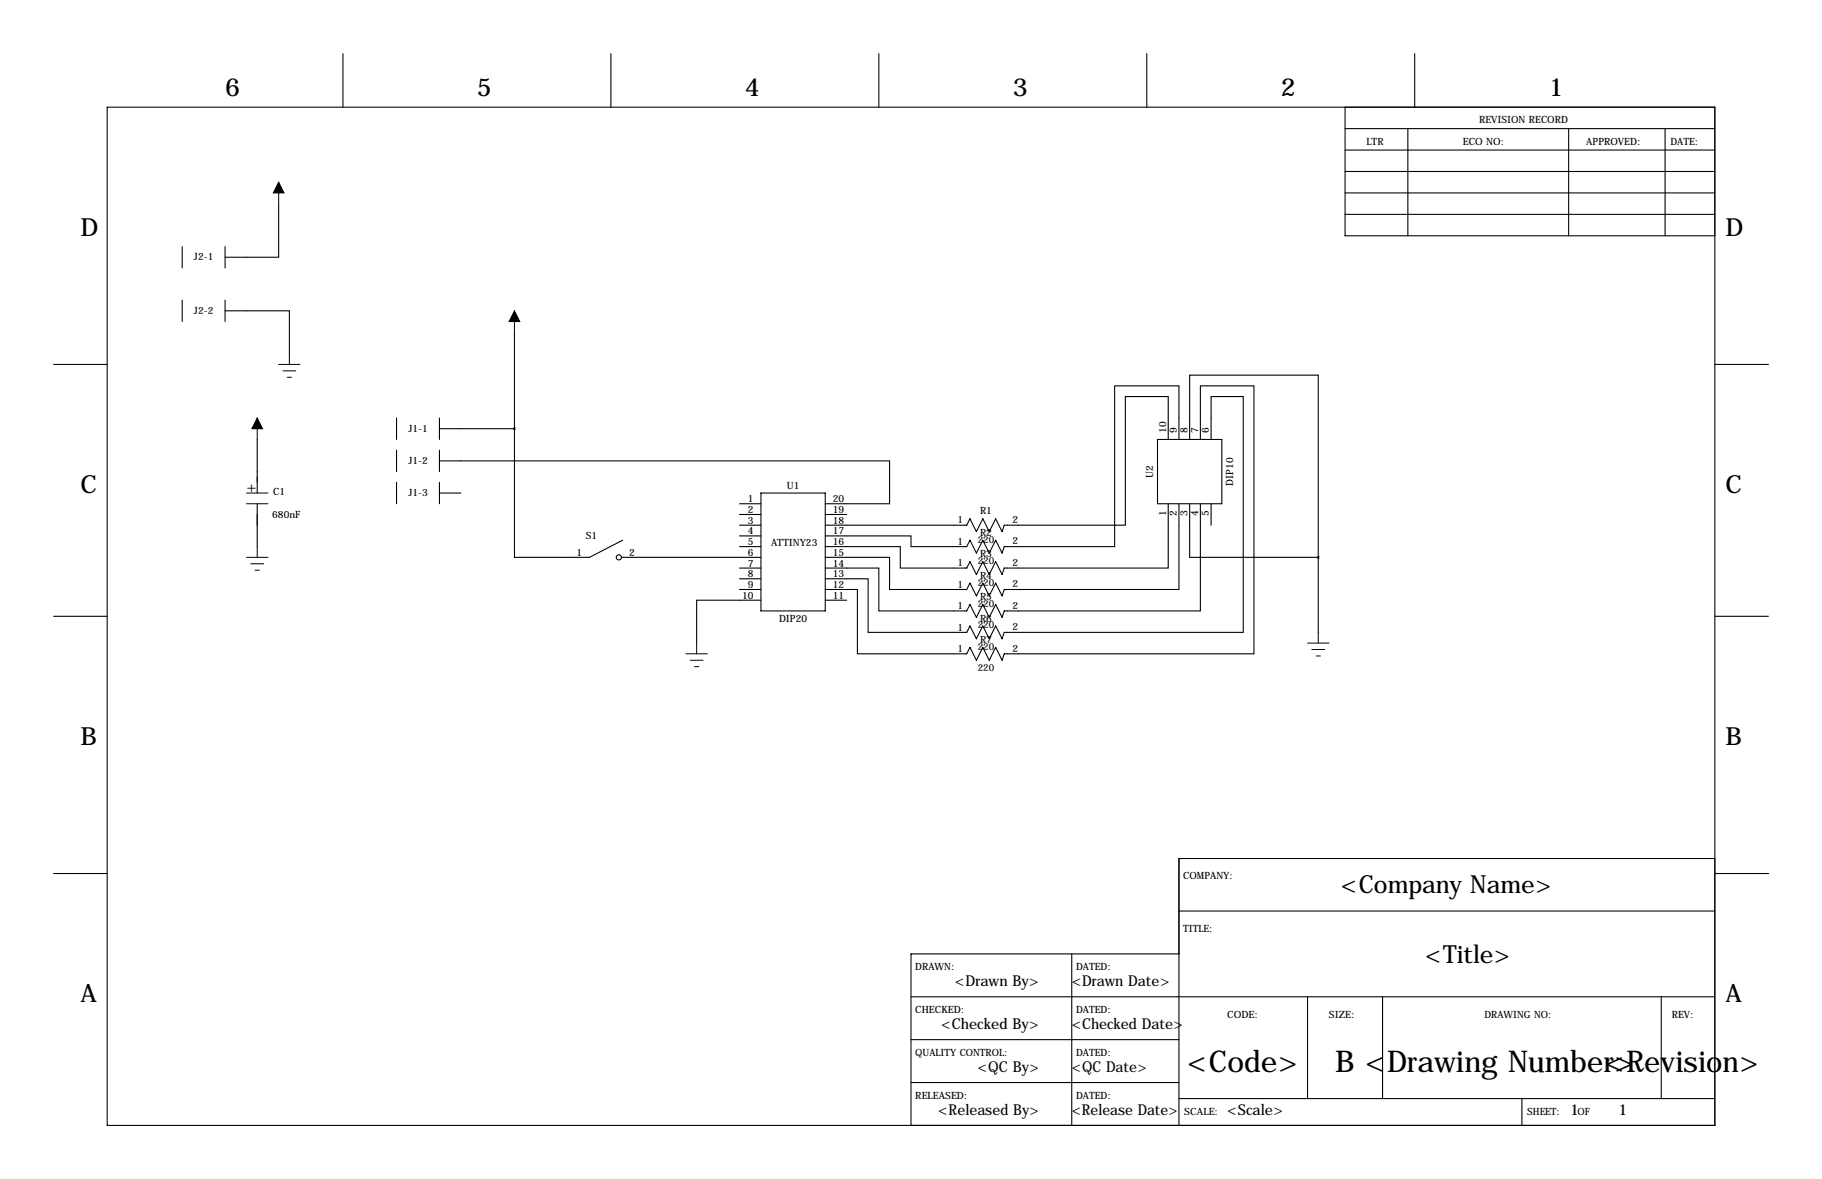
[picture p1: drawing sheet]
<svg xmlns="http://www.w3.org/2000/svg" width="432mm" height="279mm" viewBox="0 0 432 279" stroke-linecap="round" stroke-linejoin="round" font-family="sans-serif">
<g fill="none" stroke="#000" stroke-width=".25">
<path d="M81.3 12.7v12.7M144.8 12.7v12.7M208.3 12.7v12.7M271.8 12.7v12.7M335.3 12.7v12.7M25.4 25.4h381v241.3h-381zM318.8 30.5h87.6M318.8 35.6h87.6M318.8 25.4v30.5h87.6M333.7 30.5v25.4M371.8 30.5v25.4M394.6 30.5v25.4"/>
<path d="M43.2 58.4v5.1M53.3 58.4v5.1M66 48.3v12.7h-12.7M318.8 45.7h87.6M318.8 50.8h87.6M318.8 40.6h87.6M43.2 71.1v5.1M53.3 73.7h15.3v10.1M53.3 71.1v5.1M121.9 78.7v22.9M12.7 86.4h12.7M94 99.1v5"/>
<path d="M104.1 99.1v5M406.4 86.4h12.7M61 104.1v12.7M61 119.4v10.1M94 106.7v5.1M94 114.3v5.1M104.1 109.2h106.7v10.2h-15.2M104.1 116.8h5.1M104.1 106.7v5.1M104.1 114.3v5.1M104.1 101.6h17.8M121.9 101.6v30.5h17.8l7.9-4.1"/>
<path d="M175.3 119.4h5M180.3 116.8h15.3v28h-15.3zM274.3 104.1h15.3v15.3h-15.3zM276.9 119.4v15.2h-38.9l-.5 1.5-1.5-3-1.6 3-1.5-3-1.5 3-1.5-3-.8 1.5h-15.7v-5.1h-17.8M276.9 104.1v-10.1h-10.2v30.5h-28.7l-.5 1.5-1.5-3.1-1.6 3.1-1.5-3.1-1.5 3.1-1.5-3.1-.8 1.6h-33.5M279.4 104.1v-12.7h-15.2v38.1h-26.2l-.5 1.6-1.5-3.1-1.6 3.1-1.5-3.1-1.5 3.1-1.5-3.1-.8 1.5h-13.2v-2.5h-20.3M279.4 119.4v20.3h-41.4l-.5 1.5-1.5-3-1.6 3-1.5-3-1.5 3-1.5-3-.8 1.5h-18.3v-7.6h-15.2M281.9 104.1v-15.2h30.5v43.2M281.9 119.4v12.7h30.5M284.5 119.4v25.4h-46.5l-.5 1.5-1.5-3-1.6 3-1.5-3-1.5 3-1.5-3-.8 1.5h-20.8v-10.2h-12.7M284.5 104.1v-12.7h12.7v63.5h-59.2l-.5 1.6-1.5-3.1-1.6 3.1-1.5-3.1-1.5 3.1-1.5-3.1-.8 1.5h-25.9v-15.2h-7.6M287 104.1v-10.1h7.6v55.9h-56.6l-.5 1.5-1.5-3.1-1.6 3.1-1.5-3.1-1.5 3.1-1.5-3.1-.8 1.6h-23.4v-12.7h-10.1"/>
<path d="M287 119.4v5.1M147.3 132.1h33M175.3 121.9h5M175.3 124.5h5M175.3 127h5M175.3 129.5h5M175.3 134.6h5M175.3 137.2h5M175.3 139.7h5M195.6 121.9h5.1M312.4 132.1v17.8M12.7 146h12.7"/>
<path d="M180.3 142.2h-15.2v10.2M195.6 142.2h5.1M406.4 146h12.7M12.7 207h12.7M279.4 215.9h127M406.4 203.5h-127v63.2M406.5 207h12.7M215.9 236.2h190.5M254 226.1v40.6M279.4 226.1h-63.5v40.6M309.9 236.2v24.1M327.7 236.2v24.1"/>
<path d="M393.7 236.2v24.1M215.9 246.4h63.5M215.9 256.5h63.5M279.4 260.3h127M360.7 260.3v6.4"/>
<circle cx="146.7" cy="132.1" r=".61"/>
</g>
<g fill="none" stroke="#000" stroke-width=".24">
<path d="M66 43.2v5.1M121.9 73.7v5M61 99.1v5M66 86.4h5.1M67.1 87.9h3M68.1 89.4h1M68.6 83.8v2.6M58.4 116.8h5.1M58.4 119.4h5.1M58.4 132.1h5.1M59.4 133.6h3.1M60.5 135.1h1"/>
<path d="M61 129.5v2.6M162.6 154.9h5M163.6 156.5h3M164.6 158h1M165.1 152.4v2.5M309.9 152.4h5.1M310.9 153.9h3M311.9 155.4h1M312.4 149.9v2.5"/>
</g>
<path d="M66 43.2l1.3 2.5h-2.5zM121.9 73.7l1.3 2.5h-2.6zM61 99.1l1.2 2.5h-2.5z" fill="#000" stroke="#000" stroke-width=".24"/>
<g font-size="7.1">
<text x="281.4" y="254">&lt;Code&gt;</text>
<text x="316.5" y="254">B &lt;Drawing Number&gt;</text>
<text x="380.4" y="254">&lt;Revision&gt;</text>
</g>
<g font-size="5.9">
<text x="53.3" y="22.9">6</text>
<text x="113" y="22.9">5</text>
<text x="176.5" y="22.9">4</text>
<text x="240" y="22.9">3</text>
<text x="303.5" y="22.9">2</text>
<text x="367" y="22.9">1</text>
<text x="19" y="55.9">D</text>
<text x="408.9" y="55.9">D</text>
<text x="19" y="116.8">C</text>
<text x="408.9" y="116.8">C</text>
<text x="19" y="176.5">B</text>
<text x="408.9" y="176.5">B</text>
<text x="317.8" y="211.6">&lt;Company Name&gt;</text>
<text x="337.8" y="228.1">&lt;Title&gt;</text>
<text x="19" y="237.5">A</text>
<text x="408.9" y="237.5">A</text>
</g>
<g font-size="3.6">
<text x="58.4" y="116.6">+</text>
<text x="226.3" y="233.7">&lt;Drawn By&gt;</text>
<text x="254" y="233.7">&lt;Drawn Date&gt;</text>
<text x="223.1" y="243.8">&lt;Checked By&gt;</text>
<text x="254" y="243.8">&lt;Checked Date&gt;</text>
<text x="231.7" y="254">&lt;QC By&gt;</text>
<text x="254" y="254">&lt;QC Date&gt;</text>
<text x="222.4" y="264.1">&lt;Released By&gt;</text>
<text x="254" y="264.1">&lt;Release Date&gt;</text>
<text x="290.8" y="264.1">&lt;Scale&gt;</text>
<text x="372.1" y="264.1">1</text>
<text x="383.5" y="264.1">1</text>
</g>
<g font-size="2.4">
<text x="350.5" y="29.2">REVISION RECORD</text>
<text x="323.8" y="34.3">LTR</text>
<text x="346.7" y="34.3">ECO NO:</text>
<text x="375.9" y="34.3">APPROVED:</text>
<text x="395.9" y="34.3">DATE:</text>
<text x="46" y="61.7">J2-1</text>
<text x="46" y="74.4">J2-2</text>
<text x="96.8" y="102.4">J1-1</text>
<text x="276.4" y="102.6" transform="rotate(-90 276.4 102.6)">10</text>
<text x="278.9" y="102.6" transform="rotate(-90 278.9 102.6)">9</text>
<text x="281.4" y="102.6" transform="rotate(-90 281.4 102.6)">8</text>
<text x="284" y="102.6" transform="rotate(-90 284 102.6)">7</text>
<text x="286.5" y="102.6" transform="rotate(-90 286.5 102.6)">6</text>
<text x="96.8" y="110">J1-2</text>
<text x="273.3" y="113.2" transform="rotate(-90 273.3 113.2)">U2</text>
<text x="64.8" y="117.3">C1</text>
<text x="96.8" y="117.6">J1-3</text>
<text x="177.2" y="119">1</text>
<text x="186.5" y="115.8">U1</text>
<text x="197.4" y="119">20</text>
<text x="292.2" y="115.1" transform="rotate(-90 292.2 115.1)">DIP10</text>
<text x="64.5" y="122.8">680nF</text>
<text x="177.2" y="121.6">2</text>
<text x="177.2" y="124.1">3</text>
<text x="197.4" y="121.6">19</text>
<text x="197.4" y="124.1">18</text>
<text x="226.9" y="124.1">1</text>
<text x="232.3" y="121.9">R1</text>
<text x="240" y="124">2</text>
<text x="276.4" y="122.2" transform="rotate(-90 276.4 122.2)">1</text>
<text x="278.9" y="122.2" transform="rotate(-90 278.9 122.2)">2</text>
<text x="281.4" y="122.2" transform="rotate(-90 281.4 122.2)">3</text>
<text x="284" y="122.2" transform="rotate(-90 284 122.2)">4</text>
<text x="286.5" y="122.2" transform="rotate(-90 286.5 122.2)">5</text>
<text x="136.6" y="131.7">1</text>
<text x="138.9" y="127.8">S1</text>
<text x="149.1" y="131.7">2</text>
<text x="177.2" y="126.6">4</text>
<text x="177.2" y="129.2">5</text>
<text x="177.2" y="131.7">6</text>
<text x="182.7" y="129.4">ATTINY23</text>
<text x="197.4" y="126.6">17</text>
<text x="197.4" y="129.2">16</text>
<text x="197.4" y="131.7">15</text>
<text x="226.9" y="129.1">1</text>
<text x="232.3" y="127">R2</text>
<text x="240" y="129">2</text>
<text x="177.2" y="134.3">7</text>
<text x="177.2" y="136.8">8</text>
<text x="197.4" y="134.3">14</text>
<text x="197.4" y="136.8">13</text>
<text x="226.9" y="134.2">1</text>
<text x="232.3" y="132.1">R3</text>
<text x="232.3" y="137.2">R4</text>
<text x="240" y="134.1">2</text>
<text x="175.9" y="141.9">10</text>
<text x="177.2" y="139.3">9</text>
<text x="197.4" y="139.3">12</text>
<text x="197.4" y="141.9">11</text>
<text x="226.9" y="139.3">1</text>
<text x="232.3" y="142.2">R5</text>
<text x="240" y="139.2">2</text>
<text x="184.6" y="147.5">DIP20</text>
<text x="226.9" y="144.4">1</text>
<text x="226.9" y="149.5">1</text>
<text x="232.3" y="147.3">R6</text>
<text x="240" y="144.3">2</text>
<text x="240" y="149.4">2</text>
<text x="226.9" y="154.5">1</text>
<text x="232.3" y="152.4">R7</text>
<text x="240" y="154.4">2</text>
<text x="280.4" y="208.3">COMPANY:</text>
<text x="280.4" y="221">TITLE:</text>
<text x="216.9" y="229.9">DRAWN:</text>
<text x="255" y="229.9">DATED:</text>
<text x="216.9" y="240">CHECKED:</text>
<text x="255" y="240">DATED:</text>
<text x="290.8" y="241.3">CODE:</text>
<text x="315" y="241.3">SIZE:</text>
<text x="351.8" y="241.3">DRAWING NO:</text>
<text x="396.2" y="241.3">REV:</text>
<text x="216.9" y="250.2">QUALITY CONTROL:</text>
<text x="255" y="250.2">DATED:</text>
<text x="216.9" y="260.3">RELEASED:</text>
<text x="255" y="260.3">DATED:</text>
<text x="280.7" y="264.2">SCALE:</text>
<text x="361.9" y="264.2">SHEET:</text>
<text x="373.8" y="264.2">OF</text>
</g>
<g font-size="2.3">
<text x="231.7" y="128.6">220</text>
<text x="231.7" y="133.7">220</text>
<text x="231.7" y="138.8">220</text>
<text x="231.7" y="143.9">220</text>
<text x="231.7" y="148.9">220</text>
<text x="231.7" y="154">220</text>
<text x="231.7" y="159.1">220</text>
</g>
</svg>
